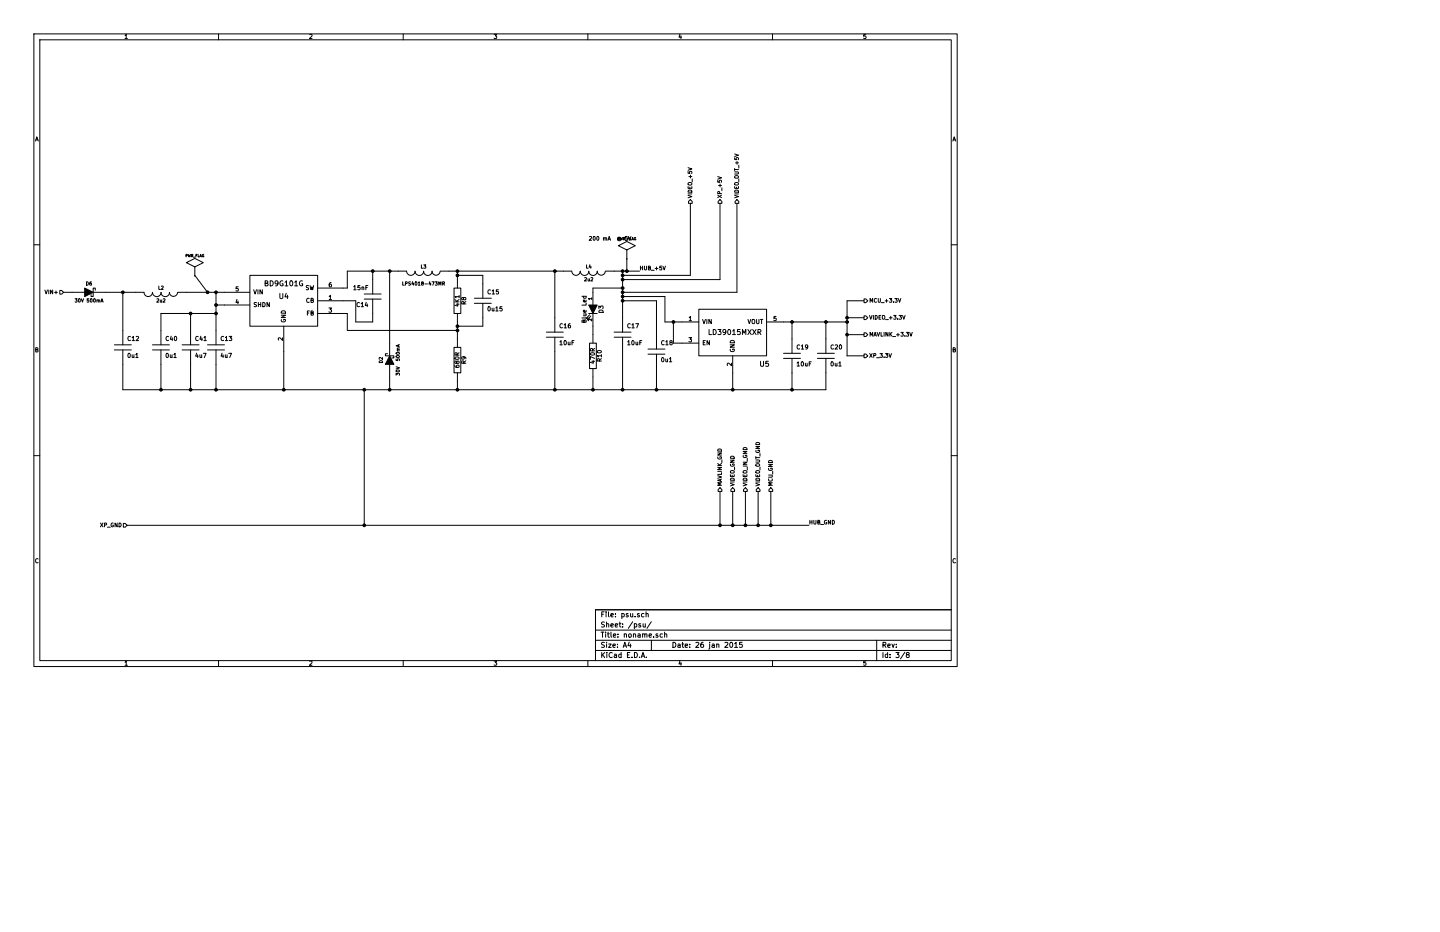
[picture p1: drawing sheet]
EESchema Schematic File Version 2  date Mon 26 Jan 2015 12:32:55 GMT
LIBS:lm358
LIBS:conn_6
LIBS:conn_5
LIBS:conn_3
LIBS:conn_2
LIBS:conn_20
LIBS:si501
LIBS:stm32f405rgt6
LIBS:power
LIBS:device
LIBS:transistors
LIBS:conn
LIBS:linear
LIBS:regul
LIBS:74xx
LIBS:cmos4000
LIBS:adc-dac
LIBS:memory
LIBS:xilinx
LIBS:special
LIBS:microcontrollers
LIBS:dsp
LIBS:microchip
LIBS:analog_switches
LIBS:motorola
LIBS:texas
LIBS:intel
LIBS:audio
LIBS:interface
LIBS:digital-audio
LIBS:philips
LIBS:display
LIBS:cypress
LIBS:siliconi
LIBS:opto
LIBS:atmel
LIBS:contrib
LIBS:valves
LIBS:adg704
LIBS:bd9g101g
LIBS:dac084s085
LIBS:fms6141
LIBS:ld39015mxxr
LIBS:mcp6562
LIBS:opa830
LIBS:si8642
LIBS:tlv3501
LIBS:74lvc1g86
EELAYER 25  0
EELAYER END
$Descr A4 11700 8267
encoding utf-8
Sheet 3 8
Title "noname.sch"
Date "26 jan 2015"
Rev ""
Comp ""
Comment1 ""
Comment2 ""
Comment3 ""
Comment4 ""
$EndDescr
Connection ~ 1900 4600
Wire Wire Line
	1900 4300 1900 4600
Connection ~ 2550 3700
Wire Wire Line
	2250 3700 2250 3900
Connection ~ 7350 3400
Wire Wire Line
	7350 3400 7000 3400
Wire Wire Line
	7000 3400 7000 3450
Connection ~ 9750 3800
Wire Wire Line
	9750 4000 9750 3800
Connection ~ 8650 4600
Wire Wire Line
	9350 4600 9350 4400
Connection ~ 10000 3950
Wire Wire Line
	10200 4200 10000 4200
Wire Wire Line
	10000 4200 10000 3550
Connection ~ 10000 3800
Wire Wire Line
	10000 3950 10200 3950
Wire Wire Line
	10000 3800 9250 3800
Connection ~ 7350 3450
Wire Wire Line
	8700 2400 8700 3450
Wire Wire Line
	8700 3450 7350 3450
Wire Wire Line
	7850 3500 7850 3800
Connection ~ 7350 3500
Wire Wire Line
	7850 3500 7350 3500
Connection ~ 7350 3550
Wire Wire Line
	7750 3950 7750 3550
Wire Wire Line
	7750 3550 7350 3550
Wire Wire Line
	8650 4600 8650 4400
Connection ~ 4300 6200
Wire Wire Line
	1500 6200 9550 6200
Connection ~ 8500 6200
Wire Wire Line
	8500 6200 8500 5800
Connection ~ 8650 6200
Wire Wire Line
	8650 6200 8650 5800
Connection ~ 9100 6200
Wire Wire Line
	8800 6200 8800 5800
Connection ~ 8800 6200
Wire Wire Line
	8950 6200 8950 5800
Connection ~ 8950 6200
Connection ~ 5400 3850
Wire Wire Line
	5400 3850 5700 3850
Wire Wire Line
	5700 3850 5700 3750
Connection ~ 6550 4600
Wire Wire Line
	7350 4600 7350 4150
Connection ~ 1450 3450
Wire Wire Line
	1450 3900 1450 3450
Connection ~ 2550 4600
Connection ~ 2550 3600
Wire Wire Line
	2650 3600 2550 3600
Wire Wire Line
	4300 4600 4300 6200
Connection ~ 4400 3200
Wire Wire Line
	4400 3300 4400 3200
Connection ~ 3350 4600
Wire Wire Line
	3350 4600 3350 4150
Connection ~ 6550 3200
Wire Wire Line
	6550 3200 6550 3750
Wire Wire Line
	4600 4600 4600 4450
Connection ~ 4600 4600
Wire Wire Line
	6550 4600 6550 4150
Wire Wire Line
	2550 4300 2550 4600
Connection ~ 5400 3200
Wire Wire Line
	5400 3200 5400 3300
Wire Wire Line
	5400 3800 5400 4000
Wire Wire Line
	5400 4600 5400 4500
Connection ~ 5400 4600
Wire Wire Line
	4600 3200 4600 4050
Connection ~ 4600 3200
Wire Wire Line
	5400 3900 4100 3900
Connection ~ 5400 3900
Wire Wire Line
	4100 3900 4100 3700
Wire Wire Line
	4100 3700 4050 3700
Connection ~ 4300 4600
Wire Wire Line
	4050 3400 4100 3400
Wire Wire Line
	4100 3400 4100 3200
Wire Wire Line
	4100 3200 4700 3200
Wire Wire Line
	4050 3550 4200 3550
Wire Wire Line
	4200 3550 4200 3800
Wire Wire Line
	4200 3800 4400 3800
Wire Wire Line
	4400 3800 4400 3700
Wire Wire Line
	6650 3200 5300 3200
Wire Wire Line
	7250 3200 7550 3200
Wire Wire Line
	2550 3450 2550 3900
Connection ~ 2550 3450
Wire Wire Line
	1600 3450 1250 3450
Wire Wire Line
	2200 3450 2650 3450
Wire Wire Line
	1450 4300 1450 4600
Wire Wire Line
	7350 3750 7350 3200
Connection ~ 7350 3200
Wire Wire Line
	2300 3250 2450 3450
Connection ~ 2450 3450
Wire Wire Line
	7400 3200 7400 3050
Connection ~ 7400 3200
Wire Wire Line
	5700 3350 5700 3250
Wire Wire Line
	5700 3250 5400 3250
Connection ~ 5400 3250
Connection ~ 7350 4600
Wire Wire Line
	7000 3850 7000 3950
Wire Wire Line
	9100 6200 9100 5800
Wire Wire Line
	7750 4600 7750 4350
Connection ~ 7750 4600
Wire Wire Line
	7000 4600 7000 4450
Connection ~ 7000 4600
Wire Wire Line
	7350 3250 8150 3250
Wire Wire Line
	8150 3250 8150 2400
Connection ~ 7350 3250
Wire Wire Line
	7350 3300 8500 3300
Wire Wire Line
	8500 3300 8500 2400
Connection ~ 7350 3300
Wire Wire Line
	8050 4050 7950 4050
Wire Wire Line
	7950 4050 7950 3800
Connection ~ 7950 3800
Wire Wire Line
	10000 3550 10200 3550
Wire Wire Line
	10200 3750 10000 3750
Connection ~ 10000 3750
Wire Wire Line
	9350 4000 9350 3800
Connection ~ 9350 3800
Wire Wire Line
	1450 4600 9750 4600
Wire Wire Line
	9750 4600 9750 4400
Connection ~ 9350 4600
Wire Wire Line
	7850 3800 8050 3800
Wire Wire Line
	850  3450 750  3450
Wire Wire Line
	2250 4600 2250 4300
Connection ~ 2250 4600
Wire Wire Line
	2550 3700 1900 3700
Wire Wire Line
	1900 3700 1900 3900
Connection ~ 2250 3700
$Comp
L C C40
U 1 1
P 1900 4100
F 0 "C40" H 1950 4200 50  0000 L CNN
F 1 "0u1" H 1950 4000 50  0000 L CNN
	1    1900 4100
	1    0    0    -1  
$EndComp
$Comp
L C C41
U 1 1
P 2250 4100
F 0 "C41" H 2300 4200 50  0000 L CNN
F 1 "4u7" H 2300 4000 50  0000 L CNN
	1    2250 4100
	1    0    0    -1  
$EndComp
$Comp
L DIODESCH D6
U 1 1
P 1050 3450
F 0 "D6" H 1050 3550 40  0000 C CNN
F 1 "30V 500mA" H 1050 3350 40  0000 C CNN
	1    1050 3450
	1    0    0    -1  
$EndComp
$Comp
L C C20
U 1 1
P 9750 4200
F 0 "C20" H 9800 4300 50  0000 L CNN
F 1 "0u1" H 9800 4100 50  0000 L CNN
	1    9750 4200
	1    0    0    -1  
$EndComp
$Comp
L C C19
U 1 1
P 9350 4200
F 0 "C19" H 9400 4300 50  0000 L CNN
F 1 "10uF" H 9400 4100 50  0000 L CNN
F 4 "10V" H 9350 4200 60  0001 C CNN "Voltage"
	1    9350 4200
	1    0    0    -1  
$EndComp
Text HLabel 10200 4200 2    45   Output ~ 0
XP_3.3V
Text HLabel 10200 3950 2    45   Output ~ 0
MAVLINK_+3.3V
Text HLabel 10200 3750 2    45   Output ~ 0
VIDEO_+3.3V
Text HLabel 10200 3550 2    45   Output ~ 0
MCU_+3.3V
$Comp
L LD39015MXXR U5
U 1 1
P 8650 3900
F 0 "U5" H 9025 3500 60  0000 C CNN
F 1 "LD39015MXXR" H 8675 3875 60  0000 C CNN
	1    8650 3900
	1    0    0    -1  
$EndComp
$Comp
L C C18
U 1 1
P 7750 4150
F 0 "C18" H 7800 4250 50  0000 L CNN
F 1 "0u1" H 7800 4050 50  0000 L CNN
F 4 "10V" H 7750 4150 60  0001 C CNN "Voltage"
	1    7750 4150
	1    0    0    -1  
$EndComp
$Comp
L R R10
U 1 1
P 7000 4200
F 0 "R10" V 7080 4200 50  0000 C CNN
F 1 "470R" V 7000 4200 50  0000 C CNN
	1    7000 4200
	1    0    0    -1  
$EndComp
$Comp
L LED D3
U 1 1
P 7000 3650
F 0 "D3" H 7000 3750 50  0000 C CNN
F 1 "Blue Led" H 7000 3550 50  0000 C CNN
F 2 "0603" H 7000 3650 60  0001 C CNN
	1    7000 3650
	0    1    1    0   
$EndComp
Text HLabel 750  3450 0    45   Input ~ 0
VIN+
Text HLabel 8500 5800 1    45   Output ~ 0
MAVLINK_GND
Text Label 7550 3200 0    45   ~ 0
HUB_+5V
Text Label 9550 6200 0    45   ~ 0
HUB_GND
Text HLabel 8650 5800 1    45   Output ~ 0
VIDEO_GND
Text HLabel 8950 5800 1    45   Output ~ 0
VIDEO_OUT_GND
Text HLabel 9100 5800 1    45   Output ~ 0
MCU_GND
Text HLabel 1500 6200 0    45   Input ~ 0
XP_GND
Text HLabel 8150 2400 1    45   Output ~ 0
VIDEO_+5V
Text HLabel 8500 2400 1    45   Output ~ 0
XP_+5V
Text HLabel 8800 5800 1    45   Output ~ 0
VIDEO_IN_GND
Text HLabel 8700 2400 1    45   Output ~ 0
VIDEO_OUT_+5V
$Comp
L BD9G101G U4
U 1 1
P 3350 3650
F 0 "U4" H 3350 3800 60  0000 C CNN
F 1 "BD9G101G" H 3350 3950 60  0000 C CNN
F 4 "BD9101G" H 3350 3650 60  0001 C CNN "manu_oc"
F 5 "Farnell 2373587" H 3350 3650 60  0001 C CNN "OC"
	1    3350 3650
	1    0    0    -1  
$EndComp
$Comp
L C C15
U 1 1
P 5700 3550
F 0 "C15" H 5750 3650 50  0000 L CNN
F 1 "0u15" H 5750 3450 50  0000 L CNN
	1    5700 3550
	1    0    0    -1  
$EndComp
$Comp
L C C16
U 1 1
P 6550 3950
F 0 "C16" H 6600 4050 50  0000 L CNN
F 1 "10uF" H 6600 3850 50  0000 L CNN
F 4 "10 V" H 6550 3950 60  0001 C CNN "Voltage"
	1    6550 3950
	1    0    0    -1  
$EndComp
Text Notes 6950 2850 0    45   ~ 0
200 mA  @ 5V
$Comp
L PWR_FLAG #FLG01
U 1 1
P 7400 3050
F 0 "#FLG01" H 7400 3320 30  0001 C CNN
F 1 "PWR_FLAG" H 7400 3280 30  0000 C CNN
	1    7400 3050
	1    0    0    -1  
$EndComp
$Comp
L PWR_FLAG #FLG02
U 1 1
P 2300 3250
F 0 "#FLG02" H 2300 3520 30  0001 C CNN
F 1 "PWR_FLAG" H 2300 3480 30  0000 C CNN
	1    2300 3250
	1    0    0    -1  
$EndComp
$Comp
L INDUCTOR L4
U 1 1
P 6950 3200
F 0 "L4" V 6900 3200 40  0000 C CNN
F 1 "2u2" V 7050 3200 40  0000 C CNN
	1    6950 3200
	0    1    1    0   
$EndComp
$Comp
L C C17
U 1 1
P 7350 3950
F 0 "C17" H 7400 4050 50  0000 L CNN
F 1 "10uF" H 7400 3850 50  0000 L CNN
F 4 "10 V" H 7350 3950 60  0001 C CNN "Voltage"
	1    7350 3950
	1    0    0    -1  
$EndComp
$Comp
L C C12
U 1 1
P 1450 4100
F 0 "C12" H 1500 4200 50  0000 L CNN
F 1 "0u1" H 1500 4000 50  0000 L CNN
F 2 "0603" H 1450 4100 60  0001 C CNN
F 4 "50 V" H 1450 4100 60  0001 C CNN "Voltage"
	1    1450 4100
	1    0    0    -1  
$EndComp
$Comp
L INDUCTOR L2
U 1 1
P 1900 3450
F 0 "L2" V 1850 3450 40  0000 C CNN
F 1 "2u2" V 2000 3450 40  0000 C CNN
F 2 "0603" H 1900 3450 60  0001 C CNN
F 4 "MLZ1608A2R2WT" V 1900 3450 60  0001 C CNN "man_oc"
F 5 "Farnell 2215629" V 1900 3450 60  0001 C CNN "OC"
	1    1900 3450
	0    1    1    0   
$EndComp
$Comp
L INDUCTOR L3
U 1 1
P 5000 3200
F 0 "L3" V 4950 3200 40  0000 C CNN
F 1 "LPS4018-473MR" V 5150 3200 40  0000 C CNN
	1    5000 3200
	0    1    1    0   
$EndComp
$Comp
L DIODESCH D2
U 1 1
P 4600 4250
F 0 "D2" H 4600 4350 40  0000 C CNN
F 1 "30V  500mA" H 4600 4150 40  0000 C CNN
F 2 "SOD-123" H 4600 4250 60  0001 C CNN
F 4 "30V" H 4600 4250 60  0001 C CNN "Voltage"
	1    4600 4250
	0    -1   -1   0   
$EndComp
$Comp
L R R8
U 1 1
P 5400 3550
F 0 "R8" V 5480 3550 50  0000 C CNN
F 1 "4K1" V 5400 3550 50  0000 C CNN
	1    5400 3550
	1    0    0    -1  
$EndComp
$Comp
L R R9
U 1 1
P 5400 4250
F 0 "R9" V 5480 4250 50  0000 C CNN
F 1 "680R" V 5400 4250 50  0000 C CNN
	1    5400 4250
	1    0    0    -1  
$EndComp
$Comp
L C C14
U 1 1
P 4400 3500
F 0 "C14" H 4450 3600 50  0000 L CNN
F 1 "15nF" H 4450 3400 50  0000 L CNN
	1    4400 3500
	-1   0    0    1   
$EndComp
$Comp
L C C13
U 1 1
P 2550 4100
F 0 "C13" H 2600 4200 50  0000 L CNN
F 1 "4u7" H 2600 4000 50  0000 L CNN
F 2 "0805" H 2550 4100 60  0001 C CNN
F 4 "50 V" H 2550 4100 60  0001 C CNN "Voltage"
	1    2550 4100
	1    0    0    -1  
$EndComp
$EndSCHEMATC
